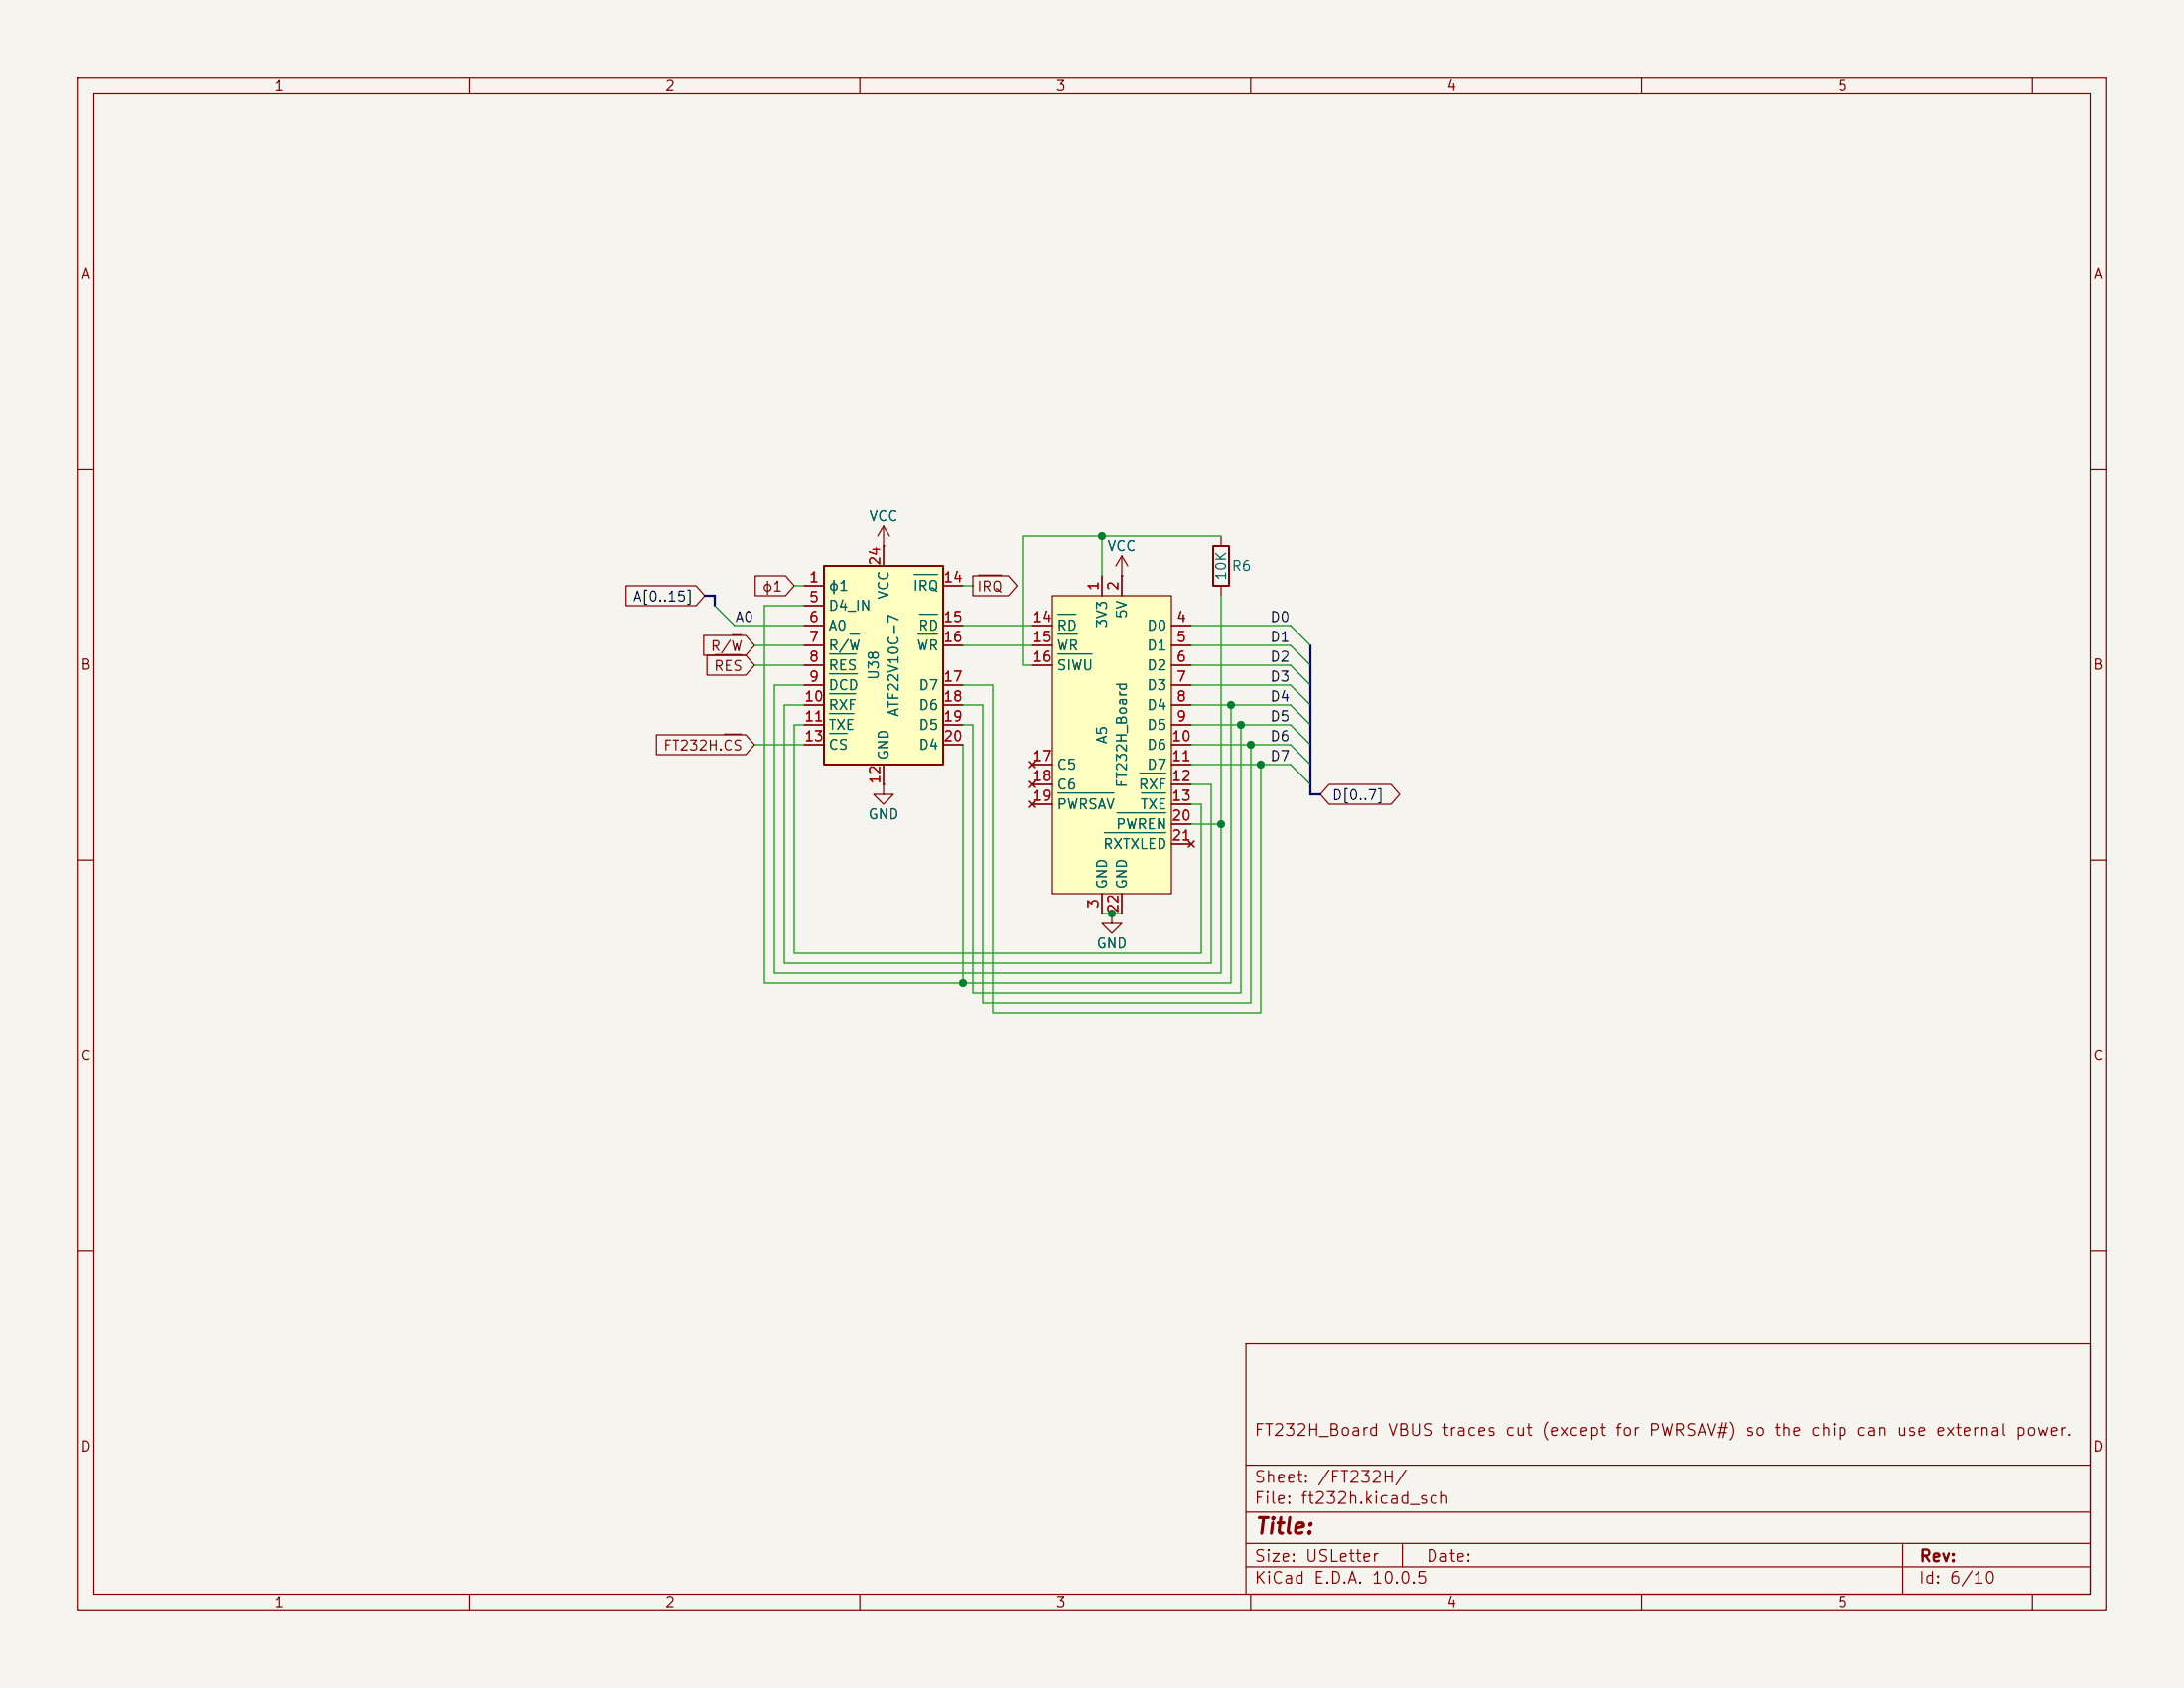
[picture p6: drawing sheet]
(kicad_sch
 (version 20260306)
 (generator "eeschema")
 (generator_version "10.0")
 (paper "USLetter")
 (title_block
  (comment 1 "FT232H_Board VBUS traces cut (except for PWRSAV#) so the chip can use external power."))
 (lib_symbols
  (symbol "Device:R"
   (pin_numbers (hide yes))
   (pin_names
    (offset 0)) (exclude_from_sim no) (in_bom yes) (on_board yes)
   (in_pos_files yes)
   (duplicate_pin_numbers_are_jumpers no)
   (property "Reference" "R" (at 2.032 0 90) (show_name no) (do_not_autoplace no) (effects (font (size 1.27 1.27))))
   (property "Value" "R" (at 0 0 90) (show_name no) (do_not_autoplace no) (effects (font (size 1.27 1.27))))
   (property "Footprint" "" (at -1.778 0 90) (show_name no) (do_not_autoplace no) (hide yes) (effects (font (size 1.27 1.27))))
   (property "Datasheet" "" (at 0 0 0) (show_name no) (do_not_autoplace no) (hide yes) (effects (font (size 1.27 1.27))))
   (property "Description" "Resistor" (at 0 0 0) (show_name no) (do_not_autoplace no) (hide yes) (effects (font (size 1.27 1.27))))
   (symbol "R_0_1"
    (rectangle (start -1.016 -2.54) (end 1.016 2.54) (stroke (width 0.254) (type default)) (fill (type none))))
   (symbol "R_1_1"
    (pin passive line (at 0 3.81 270) (length 1.27) (name "" (effects (font (size 1.27 1.27)))) (number "1" (effects (font (size 1.27 1.27)))))
    (pin passive line (at 0 -3.81 90) (length 1.27) (name "" (effects (font (size 1.27 1.27)))) (number "2" (effects (font (size 1.27 1.27))))))
   (embedded_fonts no))
  (symbol "PEEL22CV10AP_2" (exclude_from_sim no) (in_bom yes) (on_board yes)
   (in_pos_files yes)
   (duplicate_pin_numbers_are_jumpers no)
   (property "Reference" "U38" (at -1.27 0 90) (show_name no) (do_not_autoplace no) (effects (font (size 1.27 1.27))))
   (property "Value" "ATF22V10C-7" (at 1.27 0 90) (show_name no) (do_not_autoplace no) (effects (font (size 1.27 1.27))))
   (property "Footprint" "Package_DIP:DIP-24_W7.62mm" (at 0 0 0) (show_name no) (do_not_autoplace no) (hide yes) (effects (font (size 1.27 1.27))))
   (property "Datasheet" "https://ww1.microchip.com/downloads/en/DeviceDoc/doc0735.pdf" (at 0 0 0) (show_name no) (do_not_autoplace no) (hide yes) (effects (font (size 1.27 1.27))))
   (property "Description" "Atmel High-performance Electrically Erasable Programmable Logic Device" (at 0 0 0) (show_name no) (do_not_autoplace no) (hide yes) (effects (font (size 1.27 1.27))))
   (symbol "PEEL22CV10AP_2_1_0"
    (pin power_in line (at 0 -15.24 90) (length 2.54) (name "GND" (effects (font (size 1.27 1.27)))) (number "12" (effects (font (size 1.27 1.27)))))
    (pin power_in line (at 0 15.24 270) (length 2.54) (name "VCC" (effects (font (size 1.27 1.27)))) (number "24" (effects (font (size 1.27 1.27))))))
   (symbol "PEEL22CV10AP_2_1_1"
    (rectangle (start -7.62 12.7) (end 7.62 -12.7) (stroke (width 0.254) (type solid)) (fill (type background)))
    (pin input line (at -10.16 10.16 0) (length 2.54) (name "ϕ1" (effects (font (size 1.27 1.27)))) (number "1" (effects (font (size 1.27 1.27)))))
    (pin input line (at -8.89 -19.05 0) (length 2.54) (hide yes) (name "NC" (effects (font (size 1.27 1.27)))) (number "2" (effects (font (size 1.27 1.27)))))
    (pin input line (at -8.89 -21.59 0) (length 2.54) (hide yes) (name "NC" (effects (font (size 1.27 1.27)))) (number "3" (effects (font (size 1.27 1.27)))))
    (pin input line (at -8.89 -24.13 0) (length 2.54) (hide yes) (name "NC" (effects (font (size 1.27 1.27)))) (number "4" (effects (font (size 1.27 1.27)))))
    (pin input line (at -10.16 7.62 0) (length 2.54) (name "D4_IN" (effects (font (size 1.27 1.27)))) (number "5" (effects (font (size 1.27 1.27)))))
    (pin input line (at -10.16 5.08 0) (length 2.54) (name "A0" (effects (font (size 1.27 1.27)))) (number "6" (effects (font (size 1.27 1.27)))))
    (pin input line (at -10.16 2.54 0) (length 2.54) (name "R/~{W}" (effects (font (size 1.27 1.27)))) (number "7" (effects (font (size 1.27 1.27)))))
    (pin input line (at -10.16 0 0) (length 2.54) (name "~{RES}" (effects (font (size 1.27 1.27)))) (number "8" (effects (font (size 1.27 1.27)))))
    (pin input line (at -10.16 -2.54 0) (length 2.54) (name "~{DCD}" (effects (font (size 1.27 1.27)))) (number "9" (effects (font (size 1.27 1.27)))))
    (pin input line (at -10.16 -5.08 0) (length 2.54) (name "~{RXF}" (effects (font (size 1.27 1.27)))) (number "10" (effects (font (size 1.27 1.27)))))
    (pin input line (at -10.16 -7.62 0) (length 2.54) (name "~{TXE}" (effects (font (size 1.27 1.27)))) (number "11" (effects (font (size 1.27 1.27)))))
    (pin input line (at -10.16 -10.16 0) (length 2.54) (name "~{CS}" (effects (font (size 1.27 1.27)))) (number "13" (effects (font (size 1.27 1.27)))))
    (pin open_collector line (at 10.16 10.16 180) (length 2.54) (name "~{IRQ}" (effects (font (size 1.27 1.27)))) (number "14" (effects (font (size 1.27 1.27)))))
    (pin output line (at 10.16 5.08 180) (length 2.54) (name "~{RD}" (effects (font (size 1.27 1.27)))) (number "15" (effects (font (size 1.27 1.27)))))
    (pin output line (at 10.16 2.54 180) (length 2.54) (name "~{WR}" (effects (font (size 1.27 1.27)))) (number "16" (effects (font (size 1.27 1.27)))))
    (pin output line (at 10.16 -2.54 180) (length 2.54) (name "D7" (effects (font (size 1.27 1.27)))) (number "17" (effects (font (size 1.27 1.27)))))
    (pin output line (at 10.16 -5.08 180) (length 2.54) (name "D6" (effects (font (size 1.27 1.27)))) (number "18" (effects (font (size 1.27 1.27)))))
    (pin output line (at 10.16 -7.62 180) (length 2.54) (name "D5" (effects (font (size 1.27 1.27)))) (number "19" (effects (font (size 1.27 1.27)))))
    (pin output line (at 10.16 -10.16 180) (length 2.54) (name "D4" (effects (font (size 1.27 1.27)))) (number "20" (effects (font (size 1.27 1.27)))))
    (pin output line (at 11.43 -24.13 180) (length 2.54) (hide yes) (name "NC" (effects (font (size 1.27 1.27)))) (number "21" (effects (font (size 1.27 1.27)))))
    (pin output line (at 11.43 -21.59 180) (length 2.54) (hide yes) (name "NC" (effects (font (size 1.27 1.27)))) (number "22" (effects (font (size 1.27 1.27)))))
    (pin output line (at 11.43 -19.05 180) (length 2.54) (hide yes) (name "NC" (effects (font (size 1.27 1.27)))) (number "23" (effects (font (size 1.27 1.27))))))
   (embedded_fonts no))
  (symbol "bv6502_hw:FT232H_Board" (exclude_from_sim no) (in_bom yes) (on_board yes)
   (in_pos_files yes)
   (duplicate_pin_numbers_are_jumpers no)
   (property "Reference" "A5" (at -1.27 1.27 90) (show_name no) (do_not_autoplace no) (effects (font (size 1.27 1.27))))
   (property "Value" "FT232H_Board" (at 1.27 1.27 90) (show_name no) (do_not_autoplace no) (effects (font (size 1.27 1.27))))
   (property "Footprint" "" (at 0 0 0) (show_name no) (do_not_autoplace no) (hide yes) (effects (font (size 1.27 1.27))))
   (property "Datasheet" "" (at 0 0 0) (show_name no) (do_not_autoplace no) (hide yes) (effects (font (size 1.27 1.27))))
   (property "Description" "" (at 0 0 0) (show_name no) (do_not_autoplace no) (hide yes) (effects (font (size 1.27 1.27))))
   (symbol "FT232H_Board_0_0"
    (pin power_in line (at 1.27 21.59 270) (length 2.54) (name "5V" (effects (font (size 1.27 1.27)))) (number "2" (effects (font (size 1.27 1.27)))))
    (pin power_in line (at -1.27 -21.59 90) (length 2.54) (name "GND" (effects (font (size 1.27 1.27)))) (number "3" (effects (font (size 1.27 1.27)))))
    (pin bidirectional line (at 10.16 15.24 180) (length 2.54) (name "D0" (effects (font (size 1.27 1.27)))) (number "4" (effects (font (size 1.27 1.27)))))
    (pin bidirectional line (at 10.16 12.7 180) (length 2.54) (name "D1" (effects (font (size 1.27 1.27)))) (number "5" (effects (font (size 1.27 1.27)))))
    (pin bidirectional line (at 10.16 10.16 180) (length 2.54) (name "D2" (effects (font (size 1.27 1.27)))) (number "6" (effects (font (size 1.27 1.27)))))
    (pin bidirectional line (at 10.16 7.62 180) (length 2.54) (name "D3" (effects (font (size 1.27 1.27)))) (number "7" (effects (font (size 1.27 1.27)))))
    (pin bidirectional line (at 10.16 5.08 180) (length 2.54) (name "D4" (effects (font (size 1.27 1.27)))) (number "8" (effects (font (size 1.27 1.27)))))
    (pin bidirectional line (at 10.16 2.54 180) (length 2.54) (name "D5" (effects (font (size 1.27 1.27)))) (number "9" (effects (font (size 1.27 1.27)))))
    (pin bidirectional line (at 10.16 0 180) (length 2.54) (name "D6" (effects (font (size 1.27 1.27)))) (number "10" (effects (font (size 1.27 1.27)))))
    (pin bidirectional line (at 10.16 -2.54 180) (length 2.54) (name "D7" (effects (font (size 1.27 1.27)))) (number "11" (effects (font (size 1.27 1.27)))))
    (pin output line (at 10.16 -5.08 180) (length 2.54) (name "~{RXF}" (effects (font (size 1.27 1.27)))) (number "12" (effects (font (size 1.27 1.27)))))
    (pin output line (at 10.16 -7.62 180) (length 2.54) (name "~{TXE}" (effects (font (size 1.27 1.27)))) (number "13" (effects (font (size 1.27 1.27)))))
    (pin input line (at -10.16 15.24 0) (length 2.54) (name "~{RD}" (effects (font (size 1.27 1.27)))) (number "14" (effects (font (size 1.27 1.27)))))
    (pin input line (at -10.16 12.7 0) (length 2.54) (name "~{WR}" (effects (font (size 1.27 1.27)))) (number "15" (effects (font (size 1.27 1.27)))))
    (pin input line (at -10.16 10.16 0) (length 2.54) (name "~{SIWU}" (effects (font (size 1.27 1.27)))) (number "16" (effects (font (size 1.27 1.27)))))
    (pin no_connect line (at -10.16 -2.54 0) (length 2.54) (name "C5" (effects (font (size 1.27 1.27)))) (number "17" (effects (font (size 1.27 1.27)))))
    (pin no_connect line (at -10.16 -5.08 0) (length 2.54) (name "C6" (effects (font (size 1.27 1.27)))) (number "18" (effects (font (size 1.27 1.27)))))
    (pin no_connect line (at -10.16 -7.62 0) (length 2.54) (name "~{PWRSAV}" (effects (font (size 1.27 1.27)))) (number "19" (effects (font (size 1.27 1.27)))))
    (pin output line (at 10.16 -10.16 180) (length 2.54) (name "~{PWREN}" (effects (font (size 1.27 1.27)))) (number "20" (effects (font (size 1.27 1.27)))))
    (pin power_in line (at 1.27 -21.59 90) (length 2.54) (name "GND" (effects (font (size 1.27 1.27)))) (number "22" (effects (font (size 1.27 1.27))))))
   (symbol "FT232H_Board_1_0"
    (pin power_out line (at -1.27 21.59 270) (length 2.54) (name "3V3" (effects (font (size 1.27 1.27)))) (number "1" (effects (font (size 1.27 1.27)))))
    (pin no_connect line (at 10.16 -12.7 180) (length 2.54) (name "~{RXTXLED}" (effects (font (size 1.27 1.27)))) (number "21" (effects (font (size 1.27 1.27))))))
   (symbol "FT232H_Board_1_1"
    (rectangle (start -7.62 19.05) (end 7.62 -19.05) (stroke (width 0) (type solid)) (fill (type background))))
   (embedded_fonts no))
  (symbol "power:GND"
   (power global)
   (pin_numbers (hide yes))
   (pin_names
    (offset 0) (hide yes)) (exclude_from_sim no) (in_bom yes) (on_board yes)
   (in_pos_files yes)
   (duplicate_pin_numbers_are_jumpers no)
   (property "Reference" "#PWR" (at 0 -6.35 0) (show_name no) (do_not_autoplace no) (hide yes) (effects (font (size 1.27 1.27))))
   (property "Value" "GND" (at 0 -3.81 0) (show_name no) (do_not_autoplace no) (effects (font (size 1.27 1.27))))
   (property "Footprint" "" (at 0 0 0) (show_name no) (do_not_autoplace no) (hide yes) (effects (font (size 1.27 1.27))))
   (property "Datasheet" "" (at 0 0 0) (show_name no) (do_not_autoplace no) (hide yes) (effects (font (size 1.27 1.27))))
   (property "Description" "Power symbol creates a global label with name \"GND\" , ground" (at 0 0 0) (show_name no) (do_not_autoplace no) (hide yes) (effects (font (size 1.27 1.27))))
   (symbol "GND_0_1"
    (polyline (pts (xy 0 0) (xy 0 -1.27) (xy 1.27 -1.27) (xy 0 -2.54) (xy -1.27 -1.27) (xy 0 -1.27)) (stroke (width 0) (type default)) (fill (type none))))
   (symbol "GND_1_1"
    (pin power_in line (at 0 0 270) (length 0) (name "" (effects (font (size 1.27 1.27)))) (number "1" (effects (font (size 1.27 1.27))))))
   (embedded_fonts no))
  (symbol "power:VCC"
   (power global)
   (pin_numbers (hide yes))
   (pin_names
    (offset 0) (hide yes)) (exclude_from_sim no) (in_bom yes) (on_board yes)
   (in_pos_files yes)
   (duplicate_pin_numbers_are_jumpers no)
   (property "Reference" "#PWR" (at 0 -3.81 0) (show_name no) (do_not_autoplace no) (hide yes) (effects (font (size 1.27 1.27))))
   (property "Value" "VCC" (at 0 3.556 0) (show_name no) (do_not_autoplace no) (effects (font (size 1.27 1.27))))
   (property "Footprint" "" (at 0 0 0) (show_name no) (do_not_autoplace no) (hide yes) (effects (font (size 1.27 1.27))))
   (property "Datasheet" "" (at 0 0 0) (show_name no) (do_not_autoplace no) (hide yes) (effects (font (size 1.27 1.27))))
   (property "Description" "Power symbol creates a global label with name \"VCC\"" (at 0 0 0) (show_name no) (do_not_autoplace no) (hide yes) (effects (font (size 1.27 1.27))))
   (symbol "VCC_0_1"
    (polyline (pts (xy -0.762 1.27) (xy 0 2.54)) (stroke (width 0) (type default)) (fill (type none)))
    (polyline (pts (xy 0 2.54) (xy 0.762 1.27)) (stroke (width 0) (type default)) (fill (type none)))
    (polyline (pts (xy 0 0) (xy 0 2.54)) (stroke (width 0) (type default)) (fill (type none))))
   (symbol "VCC_1_1"
    (pin power_in line (at 0 0 90) (length 0) (name "" (effects (font (size 1.27 1.27)))) (number "1" (effects (font (size 1.27 1.27))))))
   (embedded_fonts no)))
 (junction
  (at 156.21 105.41)
  (diameter 0)
  (color 0 0 0 0))
 (junction
  (at 140.97 68.58)
  (diameter 0)
  (color 0 0 0 0))
 (junction
  (at 158.75 92.71)
  (diameter 0)
  (color 0 0 0 0))
 (junction
  (at 161.29 97.79)
  (diameter 0)
  (color 0 0 0 0))
 (junction
  (at 157.48 90.17)
  (diameter 0)
  (color 0 0 0 0))
 (junction
  (at 160.02 95.25)
  (diameter 0)
  (color 0 0 0 0))
 (junction
  (at 123.19 125.73)
  (diameter 0)
  (color 0 0 0 0))
 (junction
  (at 142.24 116.84)
  (diameter 0)
  (color 0 0 0 0))
 (bus_entry
  (at 165.1 82.55)
  (size 2.54 2.54)
  (stroke (width 0) (type default)))
 (bus_entry
  (at 165.1 97.79)
  (size 2.54 2.54)
  (stroke (width 0) (type default)))
 (bus_entry
  (at 165.1 87.63)
  (size 2.54 2.54)
  (stroke (width 0) (type default)))
 (bus_entry
  (at 165.1 95.25)
  (size 2.54 2.54)
  (stroke (width 0) (type default)))
 (bus_entry
  (at 165.1 85.09)
  (size 2.54 2.54)
  (stroke (width 0) (type default)))
 (bus_entry
  (at 91.44 77.47)
  (size 2.54 2.54)
  (stroke (width 0) (type default)))
 (bus_entry
  (at 165.1 80.01)
  (size 2.54 2.54)
  (stroke (width 0) (type default)))
 (bus_entry
  (at 165.1 90.17)
  (size 2.54 2.54)
  (stroke (width 0) (type default)))
 (bus_entry
  (at 165.1 92.71)
  (size 2.54 2.54)
  (stroke (width 0) (type default)))
 (wire
  (pts (xy 123.19 92.71) (xy 124.46 92.71))
  (stroke (width 0) (type default)))
 (wire
  (pts (xy 156.21 76.2) (xy 156.21 105.41))
  (stroke (width 0) (type default)))
 (wire
  (pts (xy 100.33 123.19) (xy 154.94 123.19))
  (stroke (width 0) (type default)))
 (wire
  (pts (xy 152.4 92.71) (xy 158.75 92.71))
  (stroke (width 0) (type default)))
 (wire
  (pts (xy 152.4 95.25) (xy 160.02 95.25))
  (stroke (width 0) (type default)))
 (wire
  (pts (xy 154.94 123.19) (xy 154.94 100.33))
  (stroke (width 0) (type default)))
 (wire
  (pts (xy 140.97 68.58) (xy 130.81 68.58))
  (stroke (width 0) (type default)))
 (wire
  (pts (xy 123.19 90.17) (xy 125.73 90.17))
  (stroke (width 0) (type default)))
 (bus
  (pts (xy 168.91 101.6) (xy 167.64 101.6))
  (stroke (width 0) (type default)))
 (wire
  (pts (xy 152.4 82.55) (xy 165.1 82.55))
  (stroke (width 0) (type default)))
 (wire
  (pts (xy 102.87 90.17) (xy 100.33 90.17))
  (stroke (width 0) (type default)))
 (wire
  (pts (xy 140.97 68.58) (xy 140.97 73.66))
  (stroke (width 0) (type default)))
 (wire
  (pts (xy 123.19 95.25) (xy 123.19 125.73))
  (stroke (width 0) (type default)))
 (wire
  (pts (xy 101.6 74.93) (xy 102.87 74.93))
  (stroke (width 0) (type default)))
 (wire
  (pts (xy 152.4 100.33) (xy 154.94 100.33))
  (stroke (width 0) (type default)))
 (wire
  (pts (xy 157.48 90.17) (xy 157.48 125.73))
  (stroke (width 0) (type default)))
 (wire
  (pts (xy 157.48 90.17) (xy 165.1 90.17))
  (stroke (width 0) (type default)))
 (wire
  (pts (xy 102.87 77.47) (xy 97.79 77.47))
  (stroke (width 0) (type default)))
 (wire
  (pts (xy 158.75 92.71) (xy 165.1 92.71))
  (stroke (width 0) (type default)))
 (wire
  (pts (xy 123.19 87.63) (xy 127 87.63))
  (stroke (width 0) (type default)))
 (wire
  (pts (xy 123.19 125.73) (xy 157.48 125.73))
  (stroke (width 0) (type default)))
 (wire
  (pts (xy 152.4 87.63) (xy 165.1 87.63))
  (stroke (width 0) (type default)))
 (wire
  (pts (xy 152.4 80.01) (xy 165.1 80.01))
  (stroke (width 0) (type default)))
 (wire
  (pts (xy 130.81 85.09) (xy 132.08 85.09))
  (stroke (width 0) (type default)))
 (wire
  (pts (xy 127 129.54) (xy 161.29 129.54))
  (stroke (width 0) (type default)))
 (bus
  (pts (xy 90.17 76.2) (xy 91.44 76.2))
  (stroke (width 0) (type default)))
 (wire
  (pts (xy 96.52 82.55) (xy 102.87 82.55))
  (stroke (width 0) (type default)))
 (wire
  (pts (xy 156.21 68.58) (xy 140.97 68.58))
  (stroke (width 0) (type default)))
 (wire
  (pts (xy 152.4 90.17) (xy 157.48 90.17))
  (stroke (width 0) (type default)))
 (wire
  (pts (xy 124.46 92.71) (xy 124.46 127))
  (stroke (width 0) (type default)))
 (wire
  (pts (xy 130.81 68.58) (xy 130.81 85.09))
  (stroke (width 0) (type default)))
 (wire
  (pts (xy 93.98 80.01) (xy 102.87 80.01))
  (stroke (width 0) (type default)))
 (bus
  (pts (xy 91.44 76.2) (xy 91.44 77.47))
  (stroke (width 0) (type default)))
 (wire
  (pts (xy 96.52 95.25) (xy 102.87 95.25))
  (stroke (width 0) (type default)))
 (wire
  (pts (xy 158.75 92.71) (xy 158.75 127))
  (stroke (width 0) (type default)))
 (wire
  (pts (xy 152.4 85.09) (xy 165.1 85.09))
  (stroke (width 0) (type default)))
 (wire
  (pts (xy 102.87 87.63) (xy 99.06 87.63))
  (stroke (width 0) (type default)))
 (wire
  (pts (xy 125.73 128.27) (xy 160.02 128.27))
  (stroke (width 0) (type default)))
 (wire
  (pts (xy 160.02 95.25) (xy 165.1 95.25))
  (stroke (width 0) (type default)))
 (wire
  (pts (xy 152.4 105.41) (xy 156.21 105.41))
  (stroke (width 0) (type default)))
 (wire
  (pts (xy 161.29 129.54) (xy 161.29 97.79))
  (stroke (width 0) (type default)))
 (wire
  (pts (xy 156.21 124.46) (xy 156.21 105.41))
  (stroke (width 0) (type default)))
 (wire
  (pts (xy 101.6 92.71) (xy 101.6 121.92))
  (stroke (width 0) (type default)))
 (wire
  (pts (xy 142.24 116.84) (xy 143.51 116.84))
  (stroke (width 0) (type default)))
 (wire
  (pts (xy 124.46 74.93) (xy 123.19 74.93))
  (stroke (width 0) (type default)))
 (wire
  (pts (xy 102.87 92.71) (xy 101.6 92.71))
  (stroke (width 0) (type default)))
 (wire
  (pts (xy 100.33 90.17) (xy 100.33 123.19))
  (stroke (width 0) (type default)))
 (wire
  (pts (xy 97.79 125.73) (xy 123.19 125.73))
  (stroke (width 0) (type default)))
 (wire
  (pts (xy 161.29 97.79) (xy 165.1 97.79))
  (stroke (width 0) (type default)))
 (wire
  (pts (xy 123.19 80.01) (xy 132.08 80.01))
  (stroke (width 0) (type default)))
 (wire
  (pts (xy 97.79 77.47) (xy 97.79 125.73))
  (stroke (width 0) (type default)))
 (bus
  (pts (xy 167.64 82.55) (xy 167.64 101.6))
  (stroke (width 0) (type default)))
 (wire
  (pts (xy 127 87.63) (xy 127 129.54))
  (stroke (width 0) (type default)))
 (wire
  (pts (xy 101.6 121.92) (xy 153.67 121.92))
  (stroke (width 0) (type default)))
 (wire
  (pts (xy 125.73 90.17) (xy 125.73 128.27))
  (stroke (width 0) (type default)))
 (wire
  (pts (xy 99.06 124.46) (xy 156.21 124.46))
  (stroke (width 0) (type default)))
 (wire
  (pts (xy 99.06 87.63) (xy 99.06 124.46))
  (stroke (width 0) (type default)))
 (wire
  (pts (xy 160.02 95.25) (xy 160.02 128.27))
  (stroke (width 0) (type default)))
 (wire
  (pts (xy 96.52 85.09) (xy 102.87 85.09))
  (stroke (width 0) (type default)))
 (wire
  (pts (xy 124.46 127) (xy 158.75 127))
  (stroke (width 0) (type default)))
 (wire
  (pts (xy 153.67 121.92) (xy 153.67 102.87))
  (stroke (width 0) (type default)))
 (wire
  (pts (xy 153.67 102.87) (xy 152.4 102.87))
  (stroke (width 0) (type default)))
 (wire
  (pts (xy 140.97 116.84) (xy 142.24 116.84))
  (stroke (width 0) (type default)))
 (wire
  (pts (xy 152.4 97.79) (xy 161.29 97.79))
  (stroke (width 0) (type default)))
 (wire
  (pts (xy 123.19 82.55) (xy 132.08 82.55))
  (stroke (width 0) (type default)))
 (label "D3"
  (at 165.1 87.63 180)
  (effects (font (size 1.27 1.27)) (justify right bottom)))
 (label "D4"
  (at 165.1 90.17 180)
  (effects (font (size 1.27 1.27)) (justify right bottom)))
 (label "D7"
  (at 165.1 97.79 180)
  (effects (font (size 1.27 1.27)) (justify right bottom)))
 (label "D2"
  (at 165.1 85.09 180)
  (effects (font (size 1.27 1.27)) (justify right bottom)))
 (label "D1"
  (at 165.1 82.55 180)
  (effects (font (size 1.27 1.27)) (justify right bottom)))
 (label "A0"
  (at 93.98 80.01 0)
  (effects (font (size 1.27 1.27)) (justify left bottom)))
 (label "D6"
  (at 165.1 95.25 180)
  (effects (font (size 1.27 1.27)) (justify right bottom)))
 (label "D5"
  (at 165.1 92.71 180)
  (effects (font (size 1.27 1.27)) (justify right bottom)))
 (label "D0"
  (at 165.1 80.01 180)
  (effects (font (size 1.27 1.27)) (justify right bottom)))
 (global_label "ϕ1"
  (shape input)
  (at 101.6 74.93 180)
  (fields_autoplaced yes)
  (effects (font (size 1.27 1.27)) (justify right))
  (property "Intersheetrefs" "${INTERSHEET_REFS}" (at 96.0748 74.93 0) (hide yes) (show_name no) (do_not_autoplace no) (effects (font (size 1.27 1.27)) (justify right))))
 (global_label "FT232H.~{CS}"
  (shape input)
  (at 96.52 95.25 180)
  (fields_autoplaced yes)
  (effects (font (size 1.27 1.27)) (justify right))
  (property "Intersheetrefs" "${INTERSHEET_REFS}" (at 83.4353 95.25 0) (hide yes) (show_name no) (do_not_autoplace no) (effects (font (size 1.27 1.27)) (justify right))))
 (global_label "~{RES}"
  (shape input)
  (at 96.52 85.09 180)
  (fields_autoplaced yes)
  (effects (font (size 1.27 1.27)) (justify right))
  (property "Intersheetrefs" "${INTERSHEET_REFS}" (at 89.9063 85.09 0) (hide yes) (show_name no) (do_not_autoplace no) (effects (font (size 1.27 1.27)) (justify right))))
 (global_label "A[0..15]"
  (shape input)
  (at 90.17 76.2 180)
  (fields_autoplaced yes)
  (effects (font (size 1.27 1.27)) (justify right))
  (property "Intersheetrefs" "${INTERSHEET_REFS}" (at 79.5647 76.2 0) (hide yes) (show_name no) (do_not_autoplace no) (effects (font (size 1.27 1.27)) (justify right))))
 (global_label "R{slash}~{W}"
  (shape input)
  (at 96.52 82.55 180)
  (fields_autoplaced yes)
  (effects (font (size 1.27 1.27)) (justify right))
  (property "Intersheetrefs" "${INTERSHEET_REFS}" (at 89.4829 82.55 0) (hide yes) (show_name no) (do_not_autoplace no) (effects (font (size 1.27 1.27)) (justify right))))
 (global_label "D[0..7]"
  (shape bidirectional)
  (at 168.91 101.6 0)
  (fields_autoplaced yes)
  (effects (font (size 1.27 1.27)) (justify left))
  (property "Intersheetrefs" "${INTERSHEET_REFS}" (at 179.5985 101.6 0) (hide yes) (show_name no) (do_not_autoplace no) (effects (font (size 1.27 1.27)) (justify left))))
 (global_label "~{IRQ}"
  (shape output)
  (at 124.46 74.93 0)
  (fields_autoplaced yes)
  (effects (font (size 1.27 1.27)) (justify left))
  (property "Intersheetrefs" "${INTERSHEET_REFS}" (at 130.6505 74.93 0) (hide yes) (show_name no) (do_not_autoplace no) (effects (font (size 1.27 1.27)) (justify left))))
 (symbol
  (lib_id "Device:R")
  (at 156.21 72.39 0)
  (unit 1)
  (body_style 1)
  (exclude_from_sim no)
  (in_bom yes)
  (on_board yes)
  (in_pos_files yes)
  (dnp no)
  (property "Reference" "R6" (at 157.48 72.39 0) (show_name no) (do_not_autoplace no) (effects (font (size 1.27 1.27)) (justify left)))
  (property "Value" "10K" (at 156.21 72.39 90) (show_name no) (do_not_autoplace no) (effects (font (size 1.27 1.27))))
  (property "Footprint" "" (at 154.432 72.39 90) (hide yes) (show_name no) (do_not_autoplace no) (effects (font (size 1.27 1.27))))
  (property "Datasheet" "" (at 156.21 72.39 0) (hide yes) (show_name no) (do_not_autoplace no) (effects (font (size 1.27 1.27))))
  (property "Description" "Resistor" (at 156.21 72.39 0) (hide yes) (show_name no) (do_not_autoplace no) (effects (font (size 1.27 1.27))))
  (pin "2")
  (pin "1"))
 (symbol
  (lib_name "PEEL22CV10AP_2")
  (lib_id "Logic_Programmable:PEEL22CV10AP")
  (at 113.03 85.09 0)
  (unit 1)
  (body_style 1)
  (exclude_from_sim no)
  (in_bom yes)
  (on_board yes)
  (in_pos_files yes)
  (dnp no)
  (property "Reference" "U38" (at 111.76 85.09 90) (show_name no) (do_not_autoplace no) (effects (font (size 1.27 1.27))))
  (property "Value" "ATF22V10C-7" (at 114.3 85.09 90) (show_name no) (do_not_autoplace no) (effects (font (size 1.27 1.27))))
  (property "Footprint" "Package_DIP:DIP-24_W7.62mm" (at 113.03 85.09 0) (hide yes) (show_name no) (do_not_autoplace no) (effects (font (size 1.27 1.27))))
  (property "Datasheet" "https://ww1.microchip.com/downloads/en/DeviceDoc/doc0735.pdf" (at 113.03 85.09 0) (hide yes) (show_name no) (do_not_autoplace no) (effects (font (size 1.27 1.27))))
  (property "Description" "Atmel High-performance Electrically Erasable Programmable Logic Device" (at 113.03 85.09 0) (hide yes) (show_name no) (do_not_autoplace no) (effects (font (size 1.27 1.27))))
  (pin "4")
  (pin "21")
  (pin "11")
  (pin "1")
  (pin "2")
  (pin "5")
  (pin "9")
  (pin "10")
  (pin "6")
  (pin "19")
  (pin "8")
  (pin "24")
  (pin "15")
  (pin "16")
  (pin "7")
  (pin "22")
  (pin "13")
  (pin "18")
  (pin "23")
  (pin "14")
  (pin "12")
  (pin "17")
  (pin "20")
  (pin "3"))
 (symbol
  (lib_id "power:VCC")
  (at 113.03 69.85 0)
  (unit 1)
  (body_style 1)
  (exclude_from_sim no)
  (in_bom yes)
  (on_board yes)
  (in_pos_files yes)
  (dnp no)
  (property "Reference" "#PWR075" (at 113.03 73.66 0) (hide yes) (show_name no) (do_not_autoplace no) (effects (font (size 1.27 1.27))))
  (property "Value" "VCC" (at 113.03 66.04 0) (show_name no) (do_not_autoplace no) (effects (font (size 1.27 1.27))))
  (property "Footprint" "" (at 113.03 69.85 0) (hide yes) (show_name no) (do_not_autoplace no) (effects (font (size 1.27 1.27))))
  (property "Datasheet" "" (at 113.03 69.85 0) (hide yes) (show_name no) (do_not_autoplace no) (effects (font (size 1.27 1.27))))
  (property "Description" "Power symbol creates a global label with name \"VCC\"" (at 113.03 69.85 0) (hide yes) (show_name no) (do_not_autoplace no) (effects (font (size 1.27 1.27))))
  (pin "1"))
 (symbol
  (lib_id "power:GND")
  (at 142.24 116.84 0)
  (unit 1)
  (body_style 1)
  (exclude_from_sim no)
  (in_bom yes)
  (on_board yes)
  (in_pos_files yes)
  (dnp no)
  (property "Reference" "#PWR063" (at 142.24 123.19 0) (hide yes) (show_name no) (do_not_autoplace no) (effects (font (size 1.27 1.27))))
  (property "Value" "GND" (at 142.24 120.65 0) (show_name no) (do_not_autoplace no) (effects (font (size 1.27 1.27))))
  (property "Footprint" "" (at 142.24 116.84 0) (hide yes) (show_name no) (do_not_autoplace no) (effects (font (size 1.27 1.27))))
  (property "Datasheet" "" (at 142.24 116.84 0) (hide yes) (show_name no) (do_not_autoplace no) (effects (font (size 1.27 1.27))))
  (property "Description" "Power symbol creates a global label with name \"GND\" , ground" (at 142.24 116.84 0) (hide yes) (show_name no) (do_not_autoplace no) (effects (font (size 1.27 1.27))))
  (pin "1"))
 (symbol
  (lib_id "bv6502_hw:FT232H_Board")
  (at 142.24 95.25 0)
  (unit 1)
  (body_style 1)
  (exclude_from_sim no)
  (in_bom yes)
  (on_board yes)
  (in_pos_files yes)
  (dnp no)
  (property "Reference" "A5" (at 140.97 93.98 90) (show_name no) (do_not_autoplace no) (effects (font (size 1.27 1.27))))
  (property "Value" "FT232H_Board" (at 143.51 93.98 90) (show_name no) (do_not_autoplace no) (effects (font (size 1.27 1.27))))
  (property "Footprint" "" (at 142.24 95.25 0) (hide yes) (show_name no) (do_not_autoplace no) (effects (font (size 1.27 1.27))))
  (property "Datasheet" "" (at 142.24 95.25 0) (hide yes) (show_name no) (do_not_autoplace no) (effects (font (size 1.27 1.27))))
  (property "Description" "" (at 142.24 95.25 0) (hide yes) (show_name no) (do_not_autoplace no) (effects (font (size 1.27 1.27))))
  (pin "18")
  (pin "3")
  (pin "21")
  (pin "15")
  (pin "5")
  (pin "17")
  (pin "9")
  (pin "19")
  (pin "13")
  (pin "14")
  (pin "20")
  (pin "1")
  (pin "6")
  (pin "16")
  (pin "7")
  (pin "4")
  (pin "2")
  (pin "8")
  (pin "11")
  (pin "12")
  (pin "10")
  (pin "22"))
 (symbol
  (lib_id "power:GND")
  (at 113.03 100.33 0)
  (unit 1)
  (body_style 1)
  (exclude_from_sim no)
  (in_bom yes)
  (on_board yes)
  (in_pos_files yes)
  (dnp no)
  (property "Reference" "#PWR074" (at 113.03 106.68 0) (hide yes) (show_name no) (do_not_autoplace no) (effects (font (size 1.27 1.27))))
  (property "Value" "GND" (at 113.03 104.14 0) (show_name no) (do_not_autoplace no) (effects (font (size 1.27 1.27))))
  (property "Footprint" "" (at 113.03 100.33 0) (hide yes) (show_name no) (do_not_autoplace no) (effects (font (size 1.27 1.27))))
  (property "Datasheet" "" (at 113.03 100.33 0) (hide yes) (show_name no) (do_not_autoplace no) (effects (font (size 1.27 1.27))))
  (property "Description" "Power symbol creates a global label with name \"GND\" , ground" (at 113.03 100.33 0) (hide yes) (show_name no) (do_not_autoplace no) (effects (font (size 1.27 1.27))))
  (pin "1"))
 (symbol
  (lib_id "power:VCC")
  (at 143.51 73.66 0)
  (unit 1)
  (body_style 1)
  (exclude_from_sim no)
  (in_bom yes)
  (on_board yes)
  (in_pos_files yes)
  (dnp no)
  (property "Reference" "#PWR054" (at 143.51 77.47 0) (hide yes) (show_name no) (do_not_autoplace no) (effects (font (size 1.27 1.27))))
  (property "Value" "VCC" (at 143.51 69.85 0) (show_name no) (do_not_autoplace no) (effects (font (size 1.27 1.27))))
  (property "Footprint" "" (at 143.51 73.66 0) (hide yes) (show_name no) (do_not_autoplace no) (effects (font (size 1.27 1.27))))
  (property "Datasheet" "" (at 143.51 73.66 0) (hide yes) (show_name no) (do_not_autoplace no) (effects (font (size 1.27 1.27))))
  (property "Description" "Power symbol creates a global label with name \"VCC\"" (at 143.51 73.66 0) (hide yes) (show_name no) (do_not_autoplace no) (effects (font (size 1.27 1.27))))
  (pin "1")))
